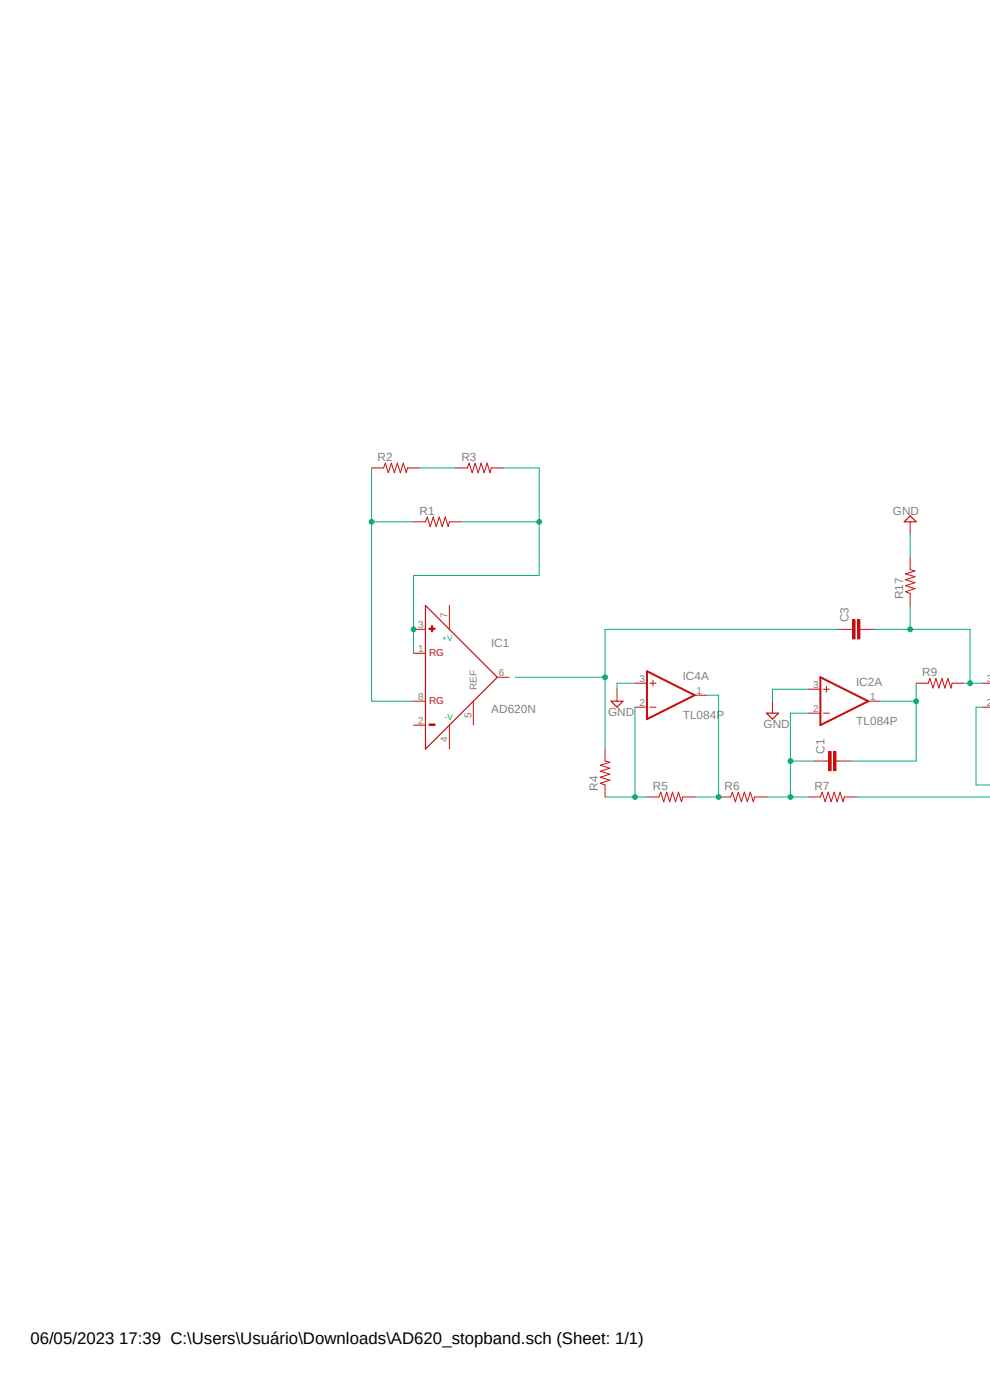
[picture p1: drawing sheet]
<svg xmlns="http://www.w3.org/2000/svg" width="210mm" height="297mm" viewBox="0 0 210 297" stroke-linecap="round" stroke-linejoin="round" font-family="sans-serif">
<path d="M74.5 95.2l135.4 47.1M209.9 142.3l-135.4 47.1" fill="none" stroke="#fff" stroke-width=".21"/>
<path d="M137.2 142.4l10.2 5.1-10.2 5.1z" fill="none" stroke="#c90d0c" stroke-width=".42"/>
<path d="M134.7 144.9h2.5M134.7 150h2.5M137.9 144.9h1.2M137.9 150h1.2M138.5 144.3v1.3M147.4 147.5h2.5" fill="none" stroke="#c90d0c" stroke-width=".21"/>
<path d="M90.3 128.4l15.2 15.3-15.2 15.2z" fill="none" stroke="#c90d0c" stroke-width=".25"/>
<path d="M91.5 132.8h.3v1.2h-.3z" fill-rule="evenodd" fill="#c90d0c"/>
<path d="M91.5 132.8h.3v1.2h-.3z" fill="none" stroke="#c90d0c" stroke-width=".21"/>
<path d="M91 133.3h1.3v.2h-1.3z" fill-rule="evenodd" fill="#c90d0c"/>
<path d="M91 133.3h1.3v.2h-1.3z" fill="none" stroke="#c90d0c" stroke-width=".21"/>
<path d="M91 153.6h1.3v.2h-1.3z" fill-rule="evenodd" fill="#c90d0c"/>
<g fill="none" stroke="#c90d0c" stroke-width=".21">
<path d="M78.8 99.3h2.6l.3-1 .7 2 .6-2 .7 2 .6-2 .6 2 .7-2 .6 2 .2-1h2.6M96.6 99.3h2.5l.4-1 .7 2 .6-2 .6 2 .7-2 .6 2 .6-2 .7 2 .2-1h2.6M87.7 110.7h2.6l.3-1 .7 2 .6-2 .6 2 .7-2 .6 2 .6-2 .7 2 .2-1h2.6M87.7 133.5h2.6M87.7 138.6h2.6M95.3 128.4v5.1M87.7 153.8h2.6M87.7 148.8h2.6M91 153.6h1.3v.2h-1.3zM95.3 153.8v5.1M100.4 148.8v5M105.5 143.7h2.5"/>
<path d="M128.4 158.9v2.6l1 .2-2.1 .6 2.1 .7-2.1 .6 2.1 .7-2.1 .6 2.1 .6-2.1 .7 1.1 .3v2.6M171.5 146.2h2.5M171.5 151.3h2.5M174.7 146.2h1.2M174.7 151.3h1.2M175.3 145.6v1.3M184.2 148.8h2.5M194.4 144.9h2.5l.4-1 .6 2.1 .6-2.1 .7 2.1 .6-2.1 .6 2.1 .7-2.1 .6 2.1 .3-1.1h2.5M208.3 150h1.6M208.3 144.9h1.6M137.2 169.1h2.6l.4-1 .6 2 .6-2 .7 2 .6-2 .6 2 .6-2 .7 2 .2-1h2.6M152.4 169.1h2.6l.4-1 .6 2 .6-2 .7 2 .6-2 .6 2 .7-2 .6 2 .3-1h2.5"/>
<path d="M171.5 169.1h2.5l.4-1 .6 2 .7-2 .6 2 .7-2 .6 2 .6-2 .7 2 .2-1h2.6M175.3 161.5h.5M177.3 161.5h.5"/>
</g>
<path d="M174 143.7l10.2 5.1-10.2 5z" fill="none" stroke="#c90d0c" stroke-width=".42"/>
<path d="M176.8 159.4h.5v4.1h-.5z" fill-rule="evenodd" fill="#c90d0c"/>
<path d="M176.8 159.4h.5v4.1h-.5z" fill="none" stroke="#c90d0c" stroke-width=".21"/>
<path d="M175.8 159.4h.5v4.1h-.5z" fill-rule="evenodd" fill="#c90d0c"/>
<path d="M180.4 133.5h.5M182.4 133.5h.5M130.9 146.2v2.6M163.9 148.8v2.5M175.8 159.4h.5v4.1h-.5zM172.8 161.5h2.5M177.8 161.5h2.6" fill="none" stroke="#c90d0c" stroke-width=".21"/>
<path d="M129.6 148.8h2.6l-1.3 1.2zM162.6 151.3h2.5l-1.2 1.3z" fill="none" stroke="#c90d0c" stroke-width=".25"/>
<path d="M181.9 131.5h.5v4.1h-.5z" fill-rule="evenodd" fill="#c90d0c"/>
<path d="M181.9 131.5h.5v4.1h-.5z" fill="none" stroke="#c90d0c" stroke-width=".21"/>
<path d="M180.9 131.5h.5v4.1h-.5z" fill-rule="evenodd" fill="#c90d0c"/>
<path d="M193.1 118.3v2.6l1 .2-2 .7 2 .5-2 .7 2 .6-2 .6 2 .7-2 .6 1 .4v2.5M193.1 110.7v2.5M177.8 133.5h2.6M180.9 131.5h.5v4.1h-.5zM182.9 133.5h2.6" fill="none" stroke="#c90d0c" stroke-width=".21"/>
<path d="M193.1 109.4l1.3 1.3h-2.6z" fill="none" stroke="#c90d0c" stroke-width=".25"/>
<path d="M78.8 99.3v49.5h8.9M78.8 110.7h8.9" fill="none" stroke="#0dab76" stroke-width=".21"/>
<circle cx="78.8" cy="110.7" r=".51" fill="#0dab76"/>
<g fill="none" stroke="#0dab76" stroke-width=".21">
<path d="M89 99.3h7.6M106.8 99.3h7.6v22.8h-26.7v16.5"/>
<circle cx="78.8" cy="110.7" r=".51"/>
</g>
<circle cx="87.7" cy="133.5" r=".51" fill="#0dab76"/>
<g fill="none" stroke="#0dab76" stroke-width=".21">
<path d="M97.9 110.7h16.5"/>
<circle cx="87.7" cy="133.5" r=".51"/>
</g>
<circle cx="114.4" cy="110.7" r=".51" fill="#0dab76"/>
<g fill="none" stroke="#0dab76" stroke-width=".21">
<path d="M134.7 150v19.1M128.4 169.1h8.8"/>
<circle cx="114.4" cy="110.7" r=".51"/>
</g>
<circle cx="134.7" cy="169.1" r=".51" fill="#0dab76"/>
<g fill="none" stroke="#0dab76" stroke-width=".21">
<path d="M149.9 147.5h2.5v21.6h-5"/>
<circle cx="134.7" cy="169.1" r=".51"/>
</g>
<circle cx="152.4" cy="169.1" r=".51" fill="#0dab76"/>
<g fill="none" stroke="#0dab76" stroke-width=".21">
<path d="M171.5 151.3h-3.8v10.2M162.6 169.1h8.9"/>
<circle cx="152.4" cy="169.1" r=".51"/>
</g>
<circle cx="167.7" cy="169.1" r=".51" fill="#0dab76"/>
<g fill="none" stroke="#0dab76" stroke-width=".21">
<path d="M172.8 161.5h-5.1v7.6"/>
<circle cx="167.7" cy="169.1" r=".51"/>
</g>
<circle cx="167.7" cy="161.5" r=".51" fill="#0dab76"/>
<g fill="none" stroke="#0dab76" stroke-width=".21">
<path d="M204.5 144.9h3.8"/>
<circle cx="167.7" cy="161.5" r=".51"/>
</g>
<circle cx="205.8" cy="144.9" r=".51" fill="#0dab76"/>
<g fill="none" stroke="#0dab76" stroke-width=".21">
<path d="M185.5 133.5h20.3v11.4M193.1 128.4v5.1"/>
<circle cx="205.8" cy="144.9" r=".51"/>
</g>
<circle cx="193.1" cy="133.5" r=".51" fill="#0dab76"/>
<g fill="none" stroke="#0dab76" stroke-width=".21">
<path d="M186.7 148.8h7.7M194.4 144.9v16.6h-14"/>
<circle cx="193.1" cy="133.5" r=".51"/>
</g>
<circle cx="194.3" cy="148.8" r=".51" fill="#0dab76"/>
<g fill="none" stroke="#0dab76" stroke-width=".21">
<path d="M193.1 113.2v5.1M177.8 133.5h-49.4v25.4M109.3 143.7h19.1M134.7 144.9h-3.8v1.3M171.5 146.2h-7.6v2.6M208.3 150h-1.2v16.5h2.8M181.7 169.1h28.2"/>
<circle cx="194.3" cy="148.8" r=".51"/>
</g>
<circle cx="128.4" cy="143.7" r=".51" fill="#0dab76"/>
<circle cx="128.4" cy="143.7" r=".51" fill="none" stroke="#0dab76" stroke-width=".21"/>
<text font-size="3.6" x="6.4" y="285.1">06/05/2023 17:39 C:\Users\Usuário\Downloads\AD620_stopband.sch (Sheet: 1/1)</text>
<g font-size="2.5" fill="#808080">
<text x="80.1" y="97.8">R2</text>
<text x="97.9" y="97.8">R3</text>
<text x="89" y="109.2">R1</text>
<text x="189.4" y="109.3">GND</text>
<text x="180" y="132" transform="rotate(-90 180 132)">C3</text>
<text x="191.6" y="127.2" transform="rotate(-90 191.6 127.2)">R17</text>
<text x="104.2" y="137.3">IC1</text>
<text x="195.6" y="143.5">R9</text>
<text x="144.9" y="144.3">IC4A</text>
<text x="181.7" y="145.6">IC2A</text>
<text x="104.2" y="151.3">AD620N</text>
<text x="129" y="151.9">GND</text>
<text x="144.9" y="152.6">TL084P</text>
<text x="162" y="154.5">GND</text>
<text x="181.7" y="153.8">TL084P</text>
<text x="174.9" y="159.9" transform="rotate(-90 174.9 159.9)">C1</text>
<text x="126.8" y="167.8" transform="rotate(-90 126.8 167.8)">R4</text>
<text x="138.5" y="167.6">R5</text>
<text x="153.7" y="167.6">R6</text>
<text x="172.8" y="167.6">R7</text>
</g>
<g font-size="2.1" fill="#808080">
<text x="95" y="131.2" transform="rotate(-90 95 131.2)">7</text>
<text x="88.7" y="133.2">3</text>
<text x="88.7" y="138.3">1</text>
<text x="105.8" y="143.3">6</text>
<text x="88.7" y="148.4">8</text>
<text x="101.2" y="146.4" transform="rotate(-90 101.2 146.4)">REF</text>
<text x="135.7" y="149.7">2</text>
<text x="135.7" y="144.6">3</text>
<text x="147.7" y="147.2">1</text>
<text x="172.5" y="145.9">3</text>
<text x="184.6" y="148.4">1</text>
<text x="209.3" y="149.7">2</text>
<text x="209.3" y="144.6">3</text>
<text x="88.7" y="153.5">2</text>
<text x="100" y="152.3" transform="rotate(-90 100 152.3)">5</text>
<text x="172.5" y="151">2</text>
<text x="95" y="157.4" transform="rotate(-90 95 157.4)">4</text>
</g>
<g font-size="2.1" fill="#c90d0c">
<text x="91" y="139.1">RG</text>
<text x="91" y="149.3">RG</text>
</g>
<g font-size="1.8" fill="#0dab76">
<text x="93.8" y="136.1">+V</text>
<text x="94.3" y="152.8">-V</text>
</g>
</svg>
